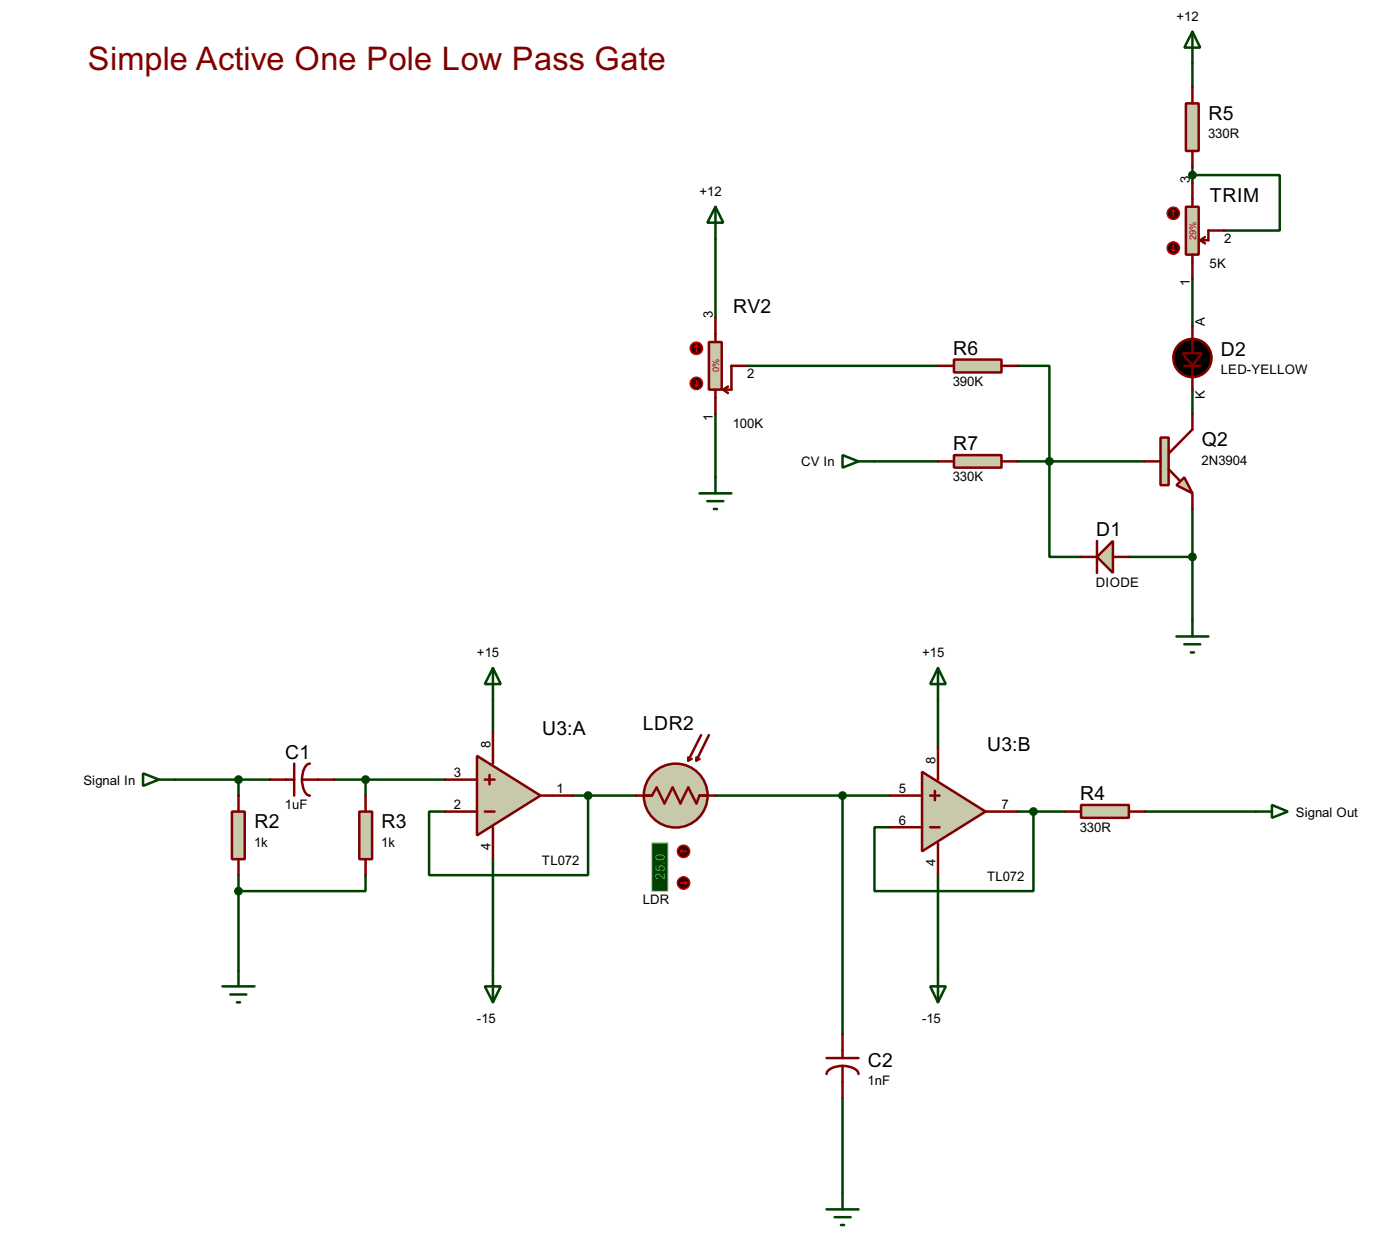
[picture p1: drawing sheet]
<svg xmlns="http://www.w3.org/2000/svg" width="224mm" height="198mm" viewBox="0 0 224 198" stroke-linecap="round" stroke-linejoin="round" font-family="sans-serif">
<g fill="none" stroke="#004000" stroke-width=".4">
<path d="M190.5 10.2v3.8M114.3 38.1v12.7M190.5 28h14v8.8h-8.9M190.5 26.7v2.5M119.4 58.4h30.5M162.6 58.4h5.1v30.5h5M190.5 44.5v7.6M114.3 66.1v10.1M139.7 73.7h10.2M162.6 73.7h20.3M190.5 62.2v3.9M180.4 88.9h10.1"/>
<path d="M190.5 81.3v17.8M78.8 111.8v5.1M149.9 111.8v7.6M28 124.5h15.2M38.1 124.5v2.5M38.1 139.7v15.3M53.4 124.5h17.7M58.4 139.7v2.6h-20.3M58.4 124.5v2.5M78.8 137.2v17.8M91.5 127h10.1M94 127v12.7h-25.4v-10.1h2.5"/>
<path d="M114.3 127h28M134.6 127v38.1M149.9 139.7v15.3M162.6 129.6h7.6M165.1 129.6v12.7h-25.4v-10.2h2.6M182.9 129.6h17.8M134.6 175.3v15.2"/>
</g>
<path d="M152.4 72.7h7.6v2h-7.6z" fill="#c8c8aa" stroke="#800000" stroke-width=".4"/>
<path d="M149.9 73.7h2.5M160 73.7h2.6" fill="none" stroke="#800000" stroke-width=".4"/>
<path d="M134.6 72.7l2.6 1-2.6 1zM137.2 73.7h2.5" fill="none" stroke="#004000" stroke-width=".4"/>
<path d="M113.3 54.6h2v7.6h-2z" fill="#c8c8aa" stroke="#800000" stroke-width=".4"/>
<path d="M114.3 50.8v3.8M119.4 58.4h-2.5v3.8h-1.3M114.3 62.2v3.9M115.6 62.2l.7 .6M116.3 61.7l-.7 .5" fill="none" stroke="#800000" stroke-width=".4"/>
<circle cx="111.2" cy="55.6" r="1" fill="#400000" stroke="#f00" stroke-width=".2"/>
<path d="M111.3 55.1l-.3 .3M111.3 55.1l.2 .3M111.3 55.1v1" fill="none" stroke="#f00" stroke-width=".2"/>
<circle cx="111.2" cy="61.2" r="1" fill="#400000" stroke="#f00" stroke-width=".2"/>
<path d="M111 61.5l.3 .2M111.3 60.7v1M111.5 61.5l-.2 .2" fill="none" stroke="#f00" stroke-width=".2"/>
<path d="M190.5 5.1l1.3 2.5h-2.6zM190.5 5.1v5.1M111.8 78.8h5.1M114.3 76.2v2.6M113 80h2.6M114.1 81.3h.5" fill="none" stroke="#004000" stroke-width=".4"/>
<path d="M188 77.5l1.2-1.3 1.3 2.6z" fill="#c8c8aa" stroke="#800000" stroke-width=".4"/>
<path d="M185.4 69.9h1.3v7.6h-1.3z" fill="#c8c8aa" stroke="#800000" stroke-width=".4"/>
<path d="M189.2 58.4h2.6M190.5 52.1v4.3M190.5 58.4v3.8M182.9 73.7h2.5M186.7 74.9l1.8 1.8M190.5 66.1v2.5l-3.8 3.8M190.5 78.8v2.5" fill="none" stroke="#800000" stroke-width=".4"/>
<g fill="#000" stroke="#800000" stroke-width=".4">
<path d="M189 56.4h3l-1.5 2z"/>
<circle cx="190.5" cy="57.2" r="3.1"/>
</g>
<path d="M189.5 16.5h2v7.6h-2z" fill="#c8c8aa" stroke="#800000" stroke-width=".4"/>
<path d="M190.5 14v2.5M190.5 24.1v2.6" fill="none" stroke="#800000" stroke-width=".4"/>
<path d="M190.5 99.1v2.5M188 101.6h5.1M189.2 102.9h2.6M190.3 104.2h.5" fill="none" stroke="#004000" stroke-width=".4"/>
<path d="M152.4 57.4h7.6v2.1h-7.6z" fill="#c8c8aa" stroke="#800000" stroke-width=".4"/>
<path d="M149.9 58.4h2.5M160 58.4h2.6" fill="none" stroke="#800000" stroke-width=".4"/>
<circle cx="107.9" cy="127" r="5.1" fill="#c8c8aa" stroke="#800000" stroke-width=".4"/>
<path d="M112 117.4l-2 4M113.3 117.4l-2 4M102.9 127h1.3l.7-1.3 1.3 2.6 1.3-2.6 1.2 2.6 1.3-2.6 1.3 2.6 .5-1.3h1.2M110 120.9v.5M110.5 121.2l-.5 .2M111.3 120.9v.5M111.8 121.2l-.5 .2" fill="none" stroke="#800000" stroke-width=".4"/>
<path d="M104.2 134.6h2.5v7.7h-2.5z" fill="#004000" stroke="#0f0" stroke-width=".2"/>
<path d="M101.6 127h2.6M111.8 127h2.5" fill="none" stroke="#800000" stroke-width=".4"/>
<circle cx="109.2" cy="135.9" r="1" fill="#400000" stroke="#f00" stroke-width=".2"/>
<path d="M108.7 135.9l.3 .3M108.7 135.9h1M109 135.7l-.3 .2" fill="none" stroke="#f00" stroke-width=".2"/>
<circle cx="109.2" cy="141" r="1" fill="#400000" stroke="#f00" stroke-width=".2"/>
<path d="M108.7 141h1M109.5 140.7l.2 .3M109.7 141l-.2 .2" fill="none" stroke="#f00" stroke-width=".2"/>
<path d="M132.1 168.9h5.1M134.6 170.2a3.1 3.1 0 0 1 2.5 .9l.1 .4M134.6 170.2a3.2 3.2 0 0 0-2.4 .9l-.1 .4M134.6 165.1v3.8M134.6 170.2v5.1" fill="none" stroke="#800000" stroke-width=".4"/>
<g fill="none" stroke="#004000" stroke-width=".4">
<path d="M78.8 106.7l1.2 2.5h-2.5zM78.8 106.7v5.1M149.9 106.7l1.2 2.5h-2.5zM149.9 106.7v5.1M22.9 123.5l2.5 1-2.5 1zM25.4 124.5h2.6M77.5 157.5h2.5l-1.2 2.5zM78.8 155v5M148.6 157.5h2.5l-1.2 2.5zM149.9 155v5M132.1 193.1h5.1M133.4 194.3h2.5"/>
<path d="M134.4 195.6h.5M134.6 190.5v2.6"/>
</g>
<path d="M172.7 128.5h7.7v2.1h-7.7z" fill="#c8c8aa" stroke="#800000" stroke-width=".4"/>
<path d="M170.2 129.6h2.5M180.4 129.6h2.5" fill="none" stroke="#800000" stroke-width=".4"/>
<path d="M200.7 129.6h2.5M203.2 128.5l2.6 1.1-2.6 1z" fill="none" stroke="#004000" stroke-width=".4"/>
<path d="M76.2 120.7l10.2 6.3-10.2 6.4z" fill="#c8c8aa" stroke="#800000" stroke-width=".4"/>
<path d="M78.8 116.9v5M71.1 129.6h5.1M71.1 124.5h5.1M77.5 129.6h1.5M77.5 124.5h1.5M78.2 123.7v1.5M78.8 132.1v5.1M86.4 127h5.1" fill="none" stroke="#800000" stroke-width=".4"/>
<path d="M147.3 123.2l10.2 6.4-10.2 6.3z" fill="#c8c8aa" stroke="#800000" stroke-width=".4"/>
<path d="M149.9 119.4v5.1M142.3 132.1h5M142.3 127h5M148.6 132.1h1.5M148.6 127h1.5M149.4 126.3v1.5M149.9 134.6v5.1M157.5 129.6h5.1" fill="none" stroke="#800000" stroke-width=".4"/>
<path d="M114.3 33l1.3 2.6h-2.6zM114.3 33v5.1" fill="none" stroke="#004000" stroke-width=".4"/>
<g fill="#004000" stroke="#004000" stroke-width=".4">
<circle cx="165.1" cy="129.6" r=".5"/>
<circle cx="93.9" cy="127" r=".5"/>
<circle cx="167.6" cy="73.7" r=".5"/>
</g>
<path d="M37.1 129.6h2v7.6h-2z" fill="#c8c8aa" stroke="#800000" stroke-width=".4"/>
<path d="M38.1 127v2.6M38.1 137.2v2.5" fill="none" stroke="#800000" stroke-width=".4"/>
<path d="M57.4 129.6h2.1v7.6h-2.1z" fill="#c8c8aa" stroke="#800000" stroke-width=".4"/>
<path d="M43.2 124.5h3.8M47 121.9v5.1M48.3 124.5a3.3 3.3 0 0 0 .8 2.4l.4 .1M48.3 124.5h5.1M49.5 121.9a1.5 1.5 0 0 0-1.1 1.3l-.1 1.3M58.4 127v2.6M58.4 137.2v2.5" fill="none" stroke="#800000" stroke-width=".4"/>
<g fill="#004000" stroke="#004000" stroke-width=".4">
<circle cx="38.1" cy="124.5" r=".5"/>
<circle cx="58.4" cy="124.5" r=".5"/>
<circle cx="38.1" cy="142.3" r=".5"/>
</g>
<path d="M35.6 157.5h5.1M36.8 158.8h2.6M38.1 155v2.5M37.9 160h.5" fill="none" stroke="#004000" stroke-width=".4"/>
<path d="M175.3 88.9l2.5-2.5v5.1z" fill="#c8c8aa" stroke="#800000" stroke-width=".4"/>
<path d="M172.7 88.9h2.6M175.3 86.4v5.1M177.8 88.9h2.6" fill="none" stroke="#800000" stroke-width=".4"/>
<g fill="#004000" stroke="#004000" stroke-width=".4">
<circle cx="190.5" cy="88.9" r=".5"/>
<circle cx="134.6" cy="127" r=".5"/>
</g>
<path d="M189.5 33h2v7.7h-2z" fill="#c8c8aa" stroke="#800000" stroke-width=".4"/>
<path d="M190.5 29.2v3.8M191.8 38.4l.7 .5M192.5 37.9l-.7 .5M195.6 36.8h-2.5v1.6h-1.3M190.5 40.7v3.8" fill="none" stroke="#800000" stroke-width=".4"/>
<circle cx="187.4" cy="34.1" r="1" fill="#400000" stroke="#f00" stroke-width=".2"/>
<path d="M187.5 33.5l-.3 .3M187.5 33.5l.2 .3M187.5 33.5v1.1" fill="none" stroke="#f00" stroke-width=".2"/>
<circle cx="187.4" cy="39.6" r="1" fill="#400000" stroke="#f00" stroke-width=".2"/>
<path d="M187.2 39.9l.3 .2M187.5 39.1v1M187.7 39.9l-.2 .2" fill="none" stroke="#f00" stroke-width=".2"/>
<circle cx="190.5" cy="28" r=".5" fill="#004000" stroke="#004000" stroke-width=".4"/>
<text font-size="5.8" fill="#800000" x="14" y="11.1">Simple Active One Pole Low Pass Gate</text>
<g font-size="3.5">
<text x="193.1" y="19.2">R5</text>
<text x="193.3" y="32.2">TRIM</text>
<text x="117.1" y="50">RV2</text>
<text x="152.3" y="56.6">R6</text>
<text x="195.1" y="56.8">D2</text>
<text x="152.3" y="71.9">R7</text>
<text x="192" y="71.3">Q2</text>
<text x="175.1" y="85.6">D1</text>
<text x="86.6" y="117.3">U3:A</text>
<text x="102.7" y="116.6">LDR2</text>
<text x="157.7" y="119.9">U3:B</text>
<text x="45.6" y="121.1">C1</text>
<text x="172.6" y="127.7">R4</text>
<text x="40.7" y="132.3">R2</text>
<text x="61" y="132.3">R3</text>
<text x="138.7" y="170.4">C2</text>
</g>
<g font-size="2.4">
<text x="188" y="3.4">+12</text>
<text x="193" y="22.1">330R</text>
<text x="190.1" y="29.2" transform="rotate(-90 190.1 29.2)">3</text>
<text x="111.8" y="31.2">+12</text>
<text x="195.6" y="38.8">2</text>
<text x="190.1" y="45.6" transform="rotate(-90 190.1 45.6)">1</text>
<text x="193.3" y="42.9">5K</text>
<text x="113.9" y="50.8" transform="rotate(-90 113.9 50.8)">3</text>
<text x="192.5" y="52" transform="rotate(-90 192.5 52)">A</text>
<text x="195" y="59.7">LED-YELLOW</text>
<text x="119.4" y="60.4">2</text>
<text x="152.2" y="61.7">390K</text>
<text x="192.5" y="63.6" transform="rotate(-90 192.5 63.6)">K</text>
<text x="113.9" y="67.2" transform="rotate(-90 113.9 67.2)">1</text>
<text x="117.1" y="68.3">100K</text>
<text x="128" y="74.4">CV In</text>
<text x="152.2" y="76.9">330K</text>
<text x="192" y="74.2">2N3904</text>
<text x="175.1" y="93.7">DIODE</text>
<text x="76.2" y="105">+15</text>
<text x="147.3" y="105">+15</text>
<text x="78.3" y="119.4" transform="rotate(-90 78.3 119.4)">8</text>
<text x="13.3" y="125.3">Signal In</text>
<text x="72.5" y="124.1">3</text>
<text x="149.5" y="121.9" transform="rotate(-90 149.5 121.9)">8</text>
<text x="45.5" y="129.2">1uF</text>
<text x="72.5" y="129.2">2</text>
<text x="88.9" y="126.6">1</text>
<text x="143.6" y="126.6">5</text>
<text x="143.6" y="131.7">6</text>
<text x="160" y="129.2">7</text>
<text x="207" y="130.4">Signal Out</text>
<text x="40.6" y="135.2">1k</text>
<text x="60.9" y="135.2">1k</text>
<text x="78.4" y="135.7" transform="rotate(-90 78.4 135.7)">4</text>
<text x="172.5" y="132.8">330R</text>
<text x="86.6" y="138.1">TL072</text>
<text x="149.5" y="138.3" transform="rotate(-90 149.5 138.3)">4</text>
<text x="157.7" y="140.6">TL072</text>
<text x="102.7" y="144.4">LDR</text>
<text x="76.2" y="163.4">-15</text>
<text x="147.3" y="163.4">-15</text>
<text x="138.6" y="173.3">1nF</text>
</g>
<text font-size="2.4" fill="#0f0" x="106.2" y="140.4" transform="rotate(-90 106.2 140.4)">25.0</text>
<g font-size="1.7" fill="#c00000">
<text x="191.1" y="38.3" transform="rotate(-90 191.1 38.3)">29%</text>
<text x="114.9" y="59.4" transform="rotate(-90 114.9 59.4)">0%</text>
</g>
</svg>
